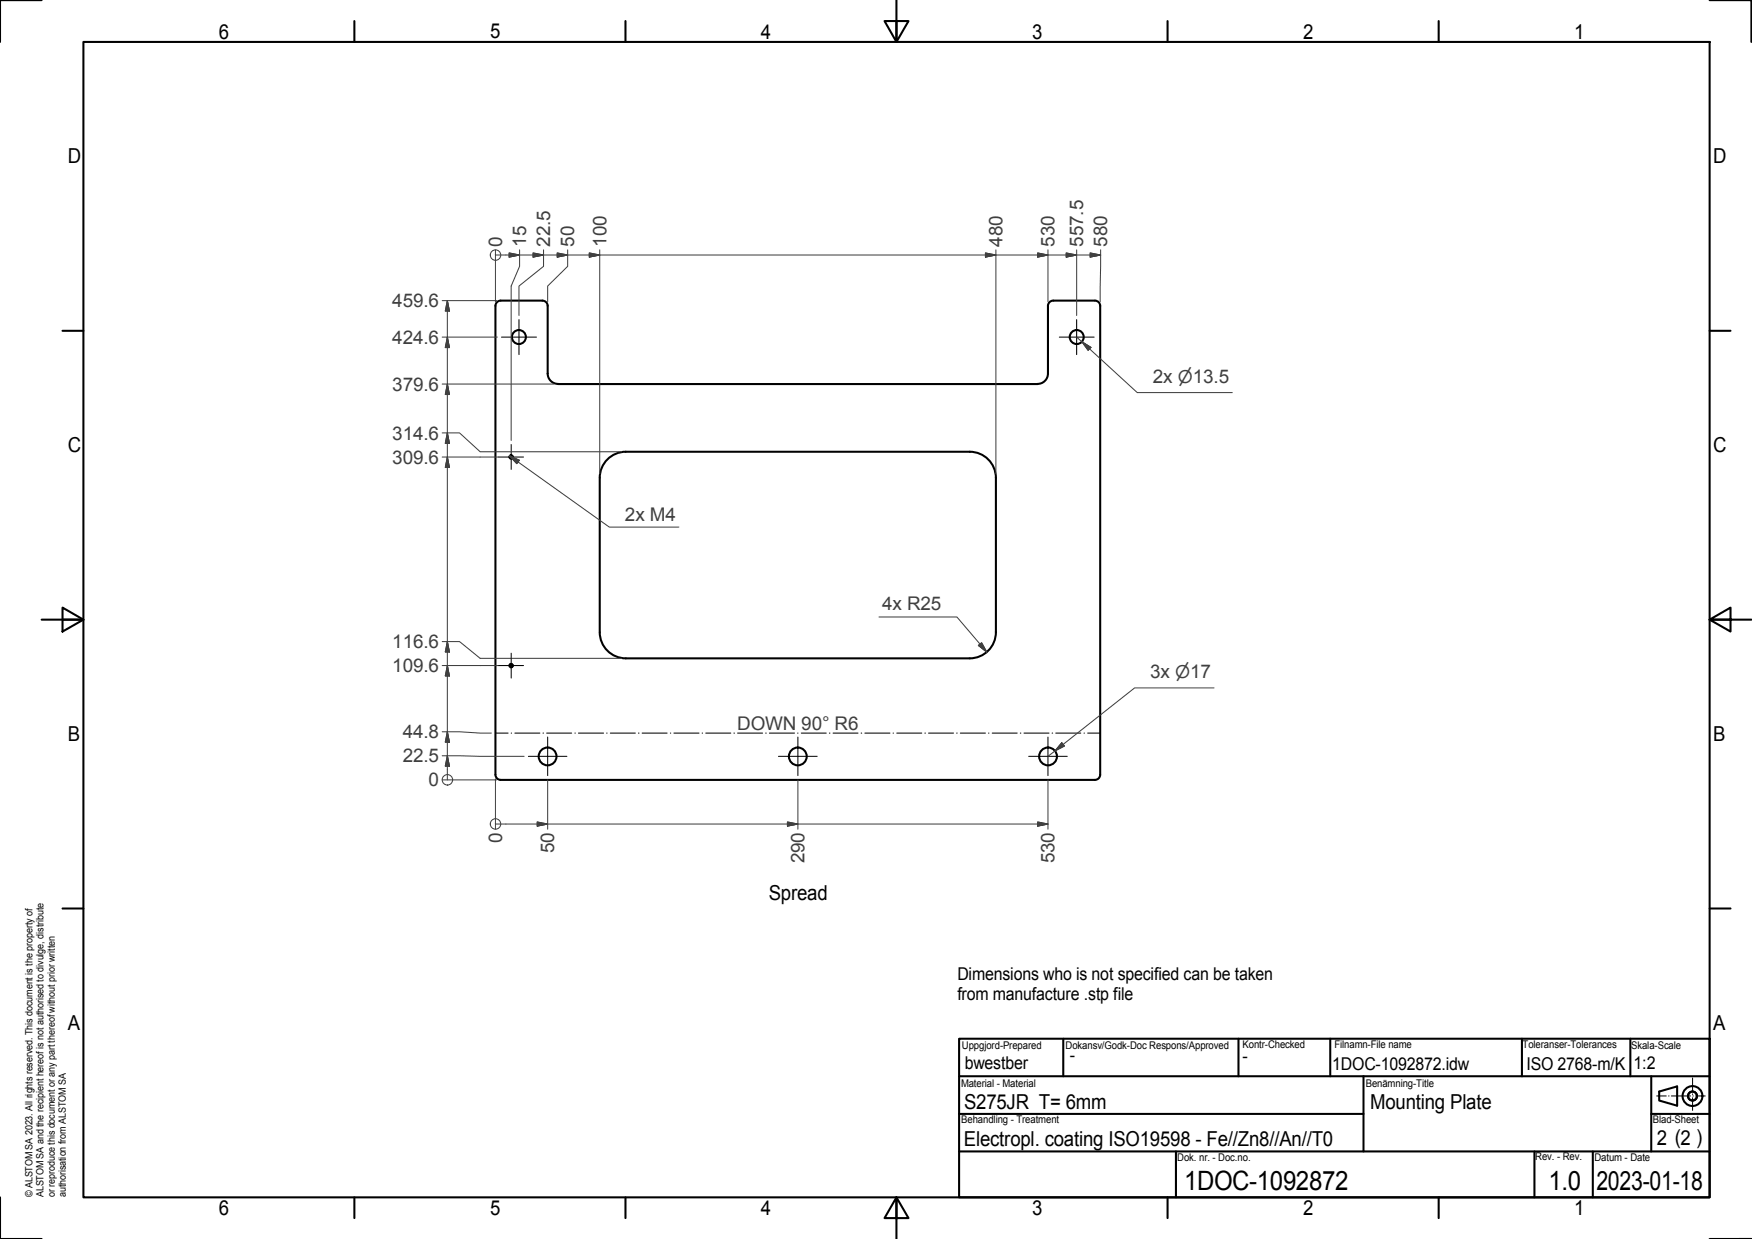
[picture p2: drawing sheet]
<svg xmlns="http://www.w3.org/2000/svg" width="420mm" height="297mm" viewBox="0 0 420 297" stroke-linecap="round" stroke-linejoin="round" font-family="sans-serif">
<!-- layer: Visible Edges(Bombardier_ISO) -->
<g fill="none" stroke="#000" stroke-width=".49">
<path d="M130.1 72.1h-10a1.25 1.25 0 0 0-1.3 1.2v112.4M130.1 72.1a1.25 1.25 0 0 1 1.2 1.2v16.3a2.49 2.49 0 0 0 2.5 2.4M133.8 92.1h115M248.8 92a2.49 2.49 0 0 0 2.5-2.4v-16.3a1.25 1.25 0 0 1 1.3-1.2h10a1.25 1.25 0 0 1 1.2 1.2v112.4M145.7 110.1a6.2 6.2 0 0 1 4.4-1.8h82.5a6.3 6.3 0 0 1 6.2 6.3v37a6.3 6.3 0 0 1-6.2 6.2h-82.5a6.3 6.3 0 0 1-6.3-6.2v-37a6.2 6.2 0 0 1 1.9-4.5zM118.8 185.7a1.25 1.25 0 0 0 1.3 1.3h142.5a1.25 1.25 0 0 0 1.2-1.3"/>
<circle cx="124.4" cy="80.8" r="1.68"/>
<circle cx="258.2" cy="80.8" r="1.68"/>
<circle cx="122.6" cy="109.6" r=".41"/>
<circle cx="122.6" cy="159.6" r=".41"/>
<circle cx="131.3" cy="181.3" r="2.13"/>
<circle cx="191.3" cy="181.3" r="2.13"/>
<circle cx="251.3" cy="181.3" r="2.13"/>
</g>
<!-- layer: Threads(Bombardier_ISO) -->
<path d="M122.1 109.6a.48 .48 0 0 1 .4-.5 .48 .48 0 0 1 .5 .4 .48 .48 0 0 1-.3 .5M122.1 159.7a.48 .48 0 0 1 .4-.6 .48 .48 0 0 1 .5 .4 .48 .48 0 0 1-.3 .5" fill="none" stroke="#000" stroke-width=".25"/>
<!-- layer: Sheet Metal Bend Centerlines(Bombardier_ISO) -->
<g fill="none" stroke="#000" stroke-width=".25">
<path d="M118.8 175.8h3M122.6 175.8h.1M123.5 175.8h6M130.2 175.8h.2M131.1 175.8h6M137.9 175.8h.1M138.7 175.8h6M145.5 175.8h.1M146.4 175.8h6M153.1 175.8h.1M154 175.8h6M160.8 175.8h.1"/>
<path d="M161.6 175.8h6M168.4 175.8h.1M169.3 175.8h6M176 175.8h.1M176.9 175.8h6M183.6 175.8h.2M184.5 175.8h6M191.3 175.8h.1M192.2 175.8h6M198.9 175.8h.1M199.8 175.8h6M206.5 175.8h.2"/>
<path d="M207.4 175.8h6M214.2 175.8h.1M215.1 175.8h6M221.8 175.8h.1M222.7 175.8h6M229.4 175.8h.2M230.3 175.8h6M237.1 175.8h.1M237.9 175.8h6M244.7 175.8h.1M245.6 175.8h6M252.3 175.8h.1"/>
<path d="M253.2 175.8h6M260 175.8h.1M260.8 175.8h3"/>
</g>
<!-- layer: Sketch Geometry(Bombardier_ISO) -->
<g fill="none" stroke="#000" stroke-width=".49">
<path d="M10 0h-10v10.1M20 10.1h390v277h-390zM85 5v5.1M150 5v5.1M215 0v10.1l2.9-5.1h-5.8l2.9 5.1v-5.1M280 5v5.1M345 5v5.1M410 0h10v10.1M15 79.3h5M410 79.3h5M10 148.6h10M15 145.7l5 2.9-5 2.8z"/>
<path d="M415 148.6h-5l5-2.9v5.7l-5-2.8h10M15 217.8h5M410 217.8h5M230 249h180v38.1h-180zM230 258h180M255 249v9M297 249v9M319 249v9M327 258v18M365 249v9M391 249v9M396 258v18"/>
<path d="M230 267.1h97M230 276h180M282 276v11.1M368 276v11.1M382 276v11.1M396 267.1h14M397.9 261.7l4.3-1.2v4.6l-4.3-1.3zM0 287.1v9.9h10M85 287.1v4.9M150 287.1v4.9M215 292v-4.9l2.9 4.9h-5.8l2.9-4.9v9.9M280 287.1v4.9"/>
<path d="M345 287.1v4.9M410 297h10"/>
<circle cx="405.9" cy="262.8" r="2.38"/>
<circle cx="405.9" cy="262.8" r="1.08"/>
</g>
<!-- layer: Centerline(Bombardier_ISO) -->
<path d="M405.9 258.4v3.1M397.3 262.7h2.3M400.2 262.7h.1M400.8 262.7h4.6M405.9 262.3v.1M405.9 263.2v3M406 262.7h.1M406.6 262.7h2.3" fill="none" stroke="#000" stroke-width=".25"/>
<!-- layer: Center Mark(Bombardier_ISO) -->
<g fill="none" stroke="#000" stroke-width=".25">
<path d="M124.5 76.6v8.4M258.2 76.6v8.4M120.3 80.8h8.4M254 80.8h8.4M119.6 109.6h6M122.6 106.6v5.9M119.6 159.6h6M122.6 156.6v6M131.3 176.7v9.2M191.3 176.7v9.2M251.3 176.7v9.2M126.7 181.3h9.3"/>
<path d="M186.7 181.3h9.3M246.7 181.3h9.2"/>
</g>
<!-- layer: Dimensions(Bombardier_ISO) -->
<g fill="none" stroke="#3f3f3f" stroke-width=".25">
<path d="M118.8 59.9v12.4M124.6 59.9v4l-2 4.7v12.1M130.4 59.9v4l-5.9 4.7v7M136.1 59.9v4l-4.8 4.7v3.7M143.8 59.9v53.7M238.8 59.9v53.7M251.3 59.9v12.4M258.2 59.9v15.7M263.9 59.9l-.1 12.4M106 72.1h13.1M107.3 72.1l.5 2.5h-1zM107.3 72.1v114.9"/>
<path d="M118.8 61.1h145.1M122.1 60.6l2.5 .5-2.5 .5zM127.8 60.6l2.6 .5-2.6 .5zM133.6 60.6l2.5 .5-2.5 .5zM141.3 60.6l2.5 .5-2.5 .5zM236.3 60.6l2.5 .5-2.5 .5zM248.8 60.6l2.5 .5-2.5 .5zM255.7 60.6l2.5 .5-2.5 .5zM261.4 60.6l2.5 .5-2.5 .5zM106 92.1h26.8M106 80.8h13.3M107.3 92.1l.5 2.5h-1z"/>
<path d="M107.3 80.8l.5 2.5h-1zM122.6 80.9v24.7M258.2 80.8l14.5 13.3h22.8M259.5 82l2.1 1.3-.7 .7zM106 109.6h13.6M106 103.8h4.2l4.9 4.5h7.4M107.3 109.6l.5 2.5h-1zM107.3 103.8l.5 2.5h-1zM122.2 109.3l2.3 1-.6 .9zM122.2 109.3l23.9 17.1h16.7M122.7 108.3h26.4M106 159.6h13.6"/>
<path d="M106 153.8h4.2l4.9 4h7.4M107.3 159.6l.5 2.5h-1zM107.3 153.8l.5 2.5h-1zM122.7 157.8h26.4M210.8 147.9h18.7l7.1 8.4M234.6 154.7l.8-.6 1.2 2.2zM106 175.4l11.8 .4M107.3 175.4l.5 2.5h-1zM254.6 178.1l.7 .8-2.3 1.1zM291.1 164.9h-19l-20.8 16.4M106 187h13.1M106 181.2l19.7 .1"/>
<path d="M107.3 181.2l.5 2.5h-1zM118.8 186.7v12.1M118.8 197.6h132.5M128.8 197.1l2.5 .5-2.5 .4zM131.3 187v11.8M188.8 197.1l2.5 .5-2.5 .4zM191.3 187v11.8M248.8 197.1l2.5 .5-2.5 .4zM251.3 187v11.8"/>
<circle cx="118.8" cy="61.2" r="1.25"/>
<circle cx="107.3" cy="187" r="1.25"/>
<circle cx="118.8" cy="197.5" r="1.25"/>
</g>
<g fill="#3f3f3f" stroke="#3f3f3f" stroke-width=".25">
<path d="M107.3 181.2l.5 2.5z"/>
<path d="M107.3 181.2l.5 2.5h-1z"/>
<path d="M107.3 175.4l.5 2.5z"/>
<path d="M107.3 175.4l.5 2.5h-1z"/>
<path d="M107.3 159.6l.5 2.5z"/>
<path d="M107.3 159.6l.5 2.5h-1z"/>
<path d="M107.3 153.8l.5 2.5z"/>
<path d="M107.3 153.8l.5 2.5h-1z"/>
<path d="M107.3 109.6l.5 2.5z"/>
<path d="M107.3 109.6l.5 2.5h-1z"/>
<path d="M107.3 103.8l.5 2.5z"/>
<path d="M107.3 103.8l.5 2.5h-1z"/>
<path d="M107.3 92.1l.5 2.5z"/>
<path d="M107.3 92.1l.5 2.5h-1z"/>
<path d="M107.3 80.8l.5 2.5z"/>
<path d="M107.3 80.8l.5 2.5h-1z"/>
<path d="M107.3 72.1l.5 2.5z"/>
<path d="M107.3 72.1l.5 2.5h-1z"/>
<path d="M122.1 61.6l2.5-.5z"/>
<path d="M122.1 60.6l2.5 .5-2.5 .5z"/>
<path d="M127.8 61.6l2.6-.5z"/>
<path d="M127.8 60.6l2.6 .5-2.6 .5z"/>
<path d="M133.6 61.6l2.5-.5z"/>
<path d="M133.6 60.6l2.5 .5-2.5 .5z"/>
<path d="M141.3 61.6l2.5-.5z"/>
<path d="M141.3 60.6l2.5 .5-2.5 .5z"/>
<path d="M236.3 61.6l2.5-.5z"/>
<path d="M236.3 60.6l2.5 .5-2.5 .5z"/>
<path d="M248.8 61.6l2.5-.5z"/>
<path d="M248.8 60.6l2.5 .5-2.5 .5z"/>
<path d="M255.7 61.6l2.5-.5z"/>
<path d="M255.7 60.6l2.5 .5-2.5 .5z"/>
<path d="M261.4 61.6l2.5-.5z"/>
<path d="M261.4 60.6l2.5 .5-2.5 .5z"/>
<path d="M128.8 198l2.5-.4z"/>
<path d="M128.8 197.1l2.5 .5-2.5 .4z"/>
<path d="M188.8 198l2.5-.4z"/>
<path d="M188.8 197.1l2.5 .5-2.5 .4z"/>
<path d="M248.8 198l2.5-.4z"/>
<path d="M248.8 197.1l2.5 .5-2.5 .4z"/>
<path d="M254.6 178.1l-1.6 1.9z"/>
<path d="M254.6 178.1l.7 .8-2.3 1.1z"/>
<path d="M259.5 82l2.1 1.3z"/>
<path d="M259.5 82l2.1 1.3-.7 .7z"/>
<path d="M234.6 154.7l2 1.6z"/>
<path d="M234.6 154.7l.8-.6 1.2 2.2z"/>
<path d="M122.2 109.3l2.3 1z"/>
<path d="M122.2 109.3l2.3 1-.6 .9z"/>
</g>
<g font-size="6.4">
<text x="284" y="285.4">1DOC-1092872</text>
<text x="371.3" y="285.3">1.0</text>
<text x="382.8" y="285.2">2023-01-18</text>
</g>
<g font-size="4.9">
<text x="52.5" y="9.2">6</text>
<text x="117.5" y="9.2">5</text>
<text x="182.5" y="9.2">4</text>
<text x="247.5" y="9.2">3</text>
<text x="312.5" y="9.2">2</text>
<text x="377.5" y="9.2">1</text>
<text x="16.3" y="39.2">D</text>
<text x="410.8" y="39.2">D</text>
<text x="16.3" y="108.5">C</text>
<text x="410.8" y="108.5">C</text>
<text x="16.3" y="177.7">B</text>
<text x="410.8" y="177.7">B</text>
<text x="184.4" y="215.7">Spread</text>
<text x="16.3" y="246.9">A</text>
<text x="410.8" y="246.9">A</text>
<text x="231.2" y="265.9">S275JR T= 6mm</text>
<text x="328.6" y="266">Mounting Plate</text>
<text x="231.1" y="274.8">Electropl. coating ISO19598 - Fe//Zn8//An//T0</text>
<text x="397.3" y="274.5">2 (2 )</text>
<text x="52.5" y="291.4">6</text>
<text x="117.5" y="291.3">5</text>
<text x="182.5" y="291.3">4</text>
<text x="247.5" y="291.4">3</text>
<text x="312.5" y="291.4">2</text>
<text x="377.5" y="291.4">1</text>
</g>
<g font-size="4.5" fill="#3f3f3f">
<text x="120.4" y="59.1" transform="rotate(-90 120.4 59.1)">0</text>
<text x="126.2" y="59.1" transform="rotate(-90 126.2 59.1)">15</text>
<text x="131.9" y="59.1" transform="rotate(-90 131.9 59.1)">22.5</text>
<text x="137.7" y="59.1" transform="rotate(-90 137.7 59.1)">50</text>
<text x="145.4" y="59.1" transform="rotate(-90 145.4 59.1)">100</text>
<text x="240.4" y="59.1" transform="rotate(-90 240.4 59.1)">480</text>
<text x="252.9" y="59.1" transform="rotate(-90 252.9 59.1)">530</text>
<text x="259.8" y="59.1" transform="rotate(-90 259.8 59.1)">557.5</text>
<text x="265.5" y="59.1" transform="rotate(-90 265.5 59.1)">580</text>
<text x="94.1" y="73.7">459.6</text>
<text x="94.1" y="82.4">424.6</text>
<text x="94.1" y="93.7">379.6</text>
<text x="276.5" y="91.8">2x ⌀13.5</text>
<text x="94.1" y="105.4">314.6</text>
<text x="94.1" y="111.2">309.6</text>
<text x="149.9" y="124.8">2x M4</text>
<text x="211.5" y="146.3">4x R25</text>
<text x="94.1" y="155.4">116.6</text>
<text x="94.1" y="161.1">109.6</text>
<text x="275.8" y="162.6">3x ⌀17</text>
<text x="96.6" y="177">44.8</text>
<text x="176.8" y="174.9">DOWN 90° R6</text>
<text x="96.6" y="182.8">22.5</text>
<text x="102.8" y="188.5">0</text>
<text x="120.4" y="202" transform="rotate(-90 120.4 202)">0</text>
<text x="132.9" y="204.5" transform="rotate(-90 132.9 204.5)">50</text>
<text x="192.9" y="207" transform="rotate(-90 192.9 207)">290</text>
<text x="252.9" y="207" transform="rotate(-90 252.9 207)">530</text>
</g>
<g font-size="4.2">
<text x="229.6" y="234.9">Dimensions who is not specified can be taken</text>
<text x="229.6" y="239.6">from manufacture .stp file</text>
<text x="231.4" y="256.3">bwestber</text>
<text x="256.6" y="254.5">-</text>
<text x="298" y="254.5">-</text>
<text x="319.5" y="256.5">1DOC-1092872.idw</text>
<text x="366" y="256.5">ISO 2768-m/K</text>
<text x="391.8" y="256.4">1:2</text>
</g>
<g font-size="2.5">
<text x="230.7" y="251.6">Uppgjord-Prepared</text>
<text x="255.6" y="251.5">Dokansv/Godk-Doc Respons/Approved</text>
<text x="298" y="251.4">Kontr-Checked</text>
<text x="320" y="251.2">Filnamn-File name</text>
<text x="365.2" y="251.3">Toleranser-Tolerances</text>
<text x="391.2" y="251.4">Skala-Scale</text>
<text x="230.5" y="260.6">Material - Material</text>
<text x="327.6" y="260.6">Benämning-Title</text>
<text x="230.5" y="269.2">Behandling - Treatment</text>
<text x="396.4" y="269.1">Blad-Sheet</text>
<text x="282.3" y="278.4">Dok. nr. - Doc.no.</text>
<text x="368.2" y="278.2">Rev. - Rev.</text>
<text x="382.4" y="278.2">Datum - Date</text>
</g>
<g font-size="2.4">
<text x="7.8" y="287.1" transform="rotate(-90 7.8 287.1)">© ALSTOM SA 2023. All rights reserved. This document is the property of</text>
<text x="10.4" y="287.1" transform="rotate(-90 10.4 287.1)">ALSTOM SA and the recipient hereof is not authorised to divulge, distribute</text>
<text x="13.1" y="287.1" transform="rotate(-90 13.1 287.1)">or reproduce this document or any part thereof without prior written</text>
<text x="15.8" y="287.1" transform="rotate(-90 15.8 287.1)">authorisation from ALSTOM SA</text>
</g>
</svg>
